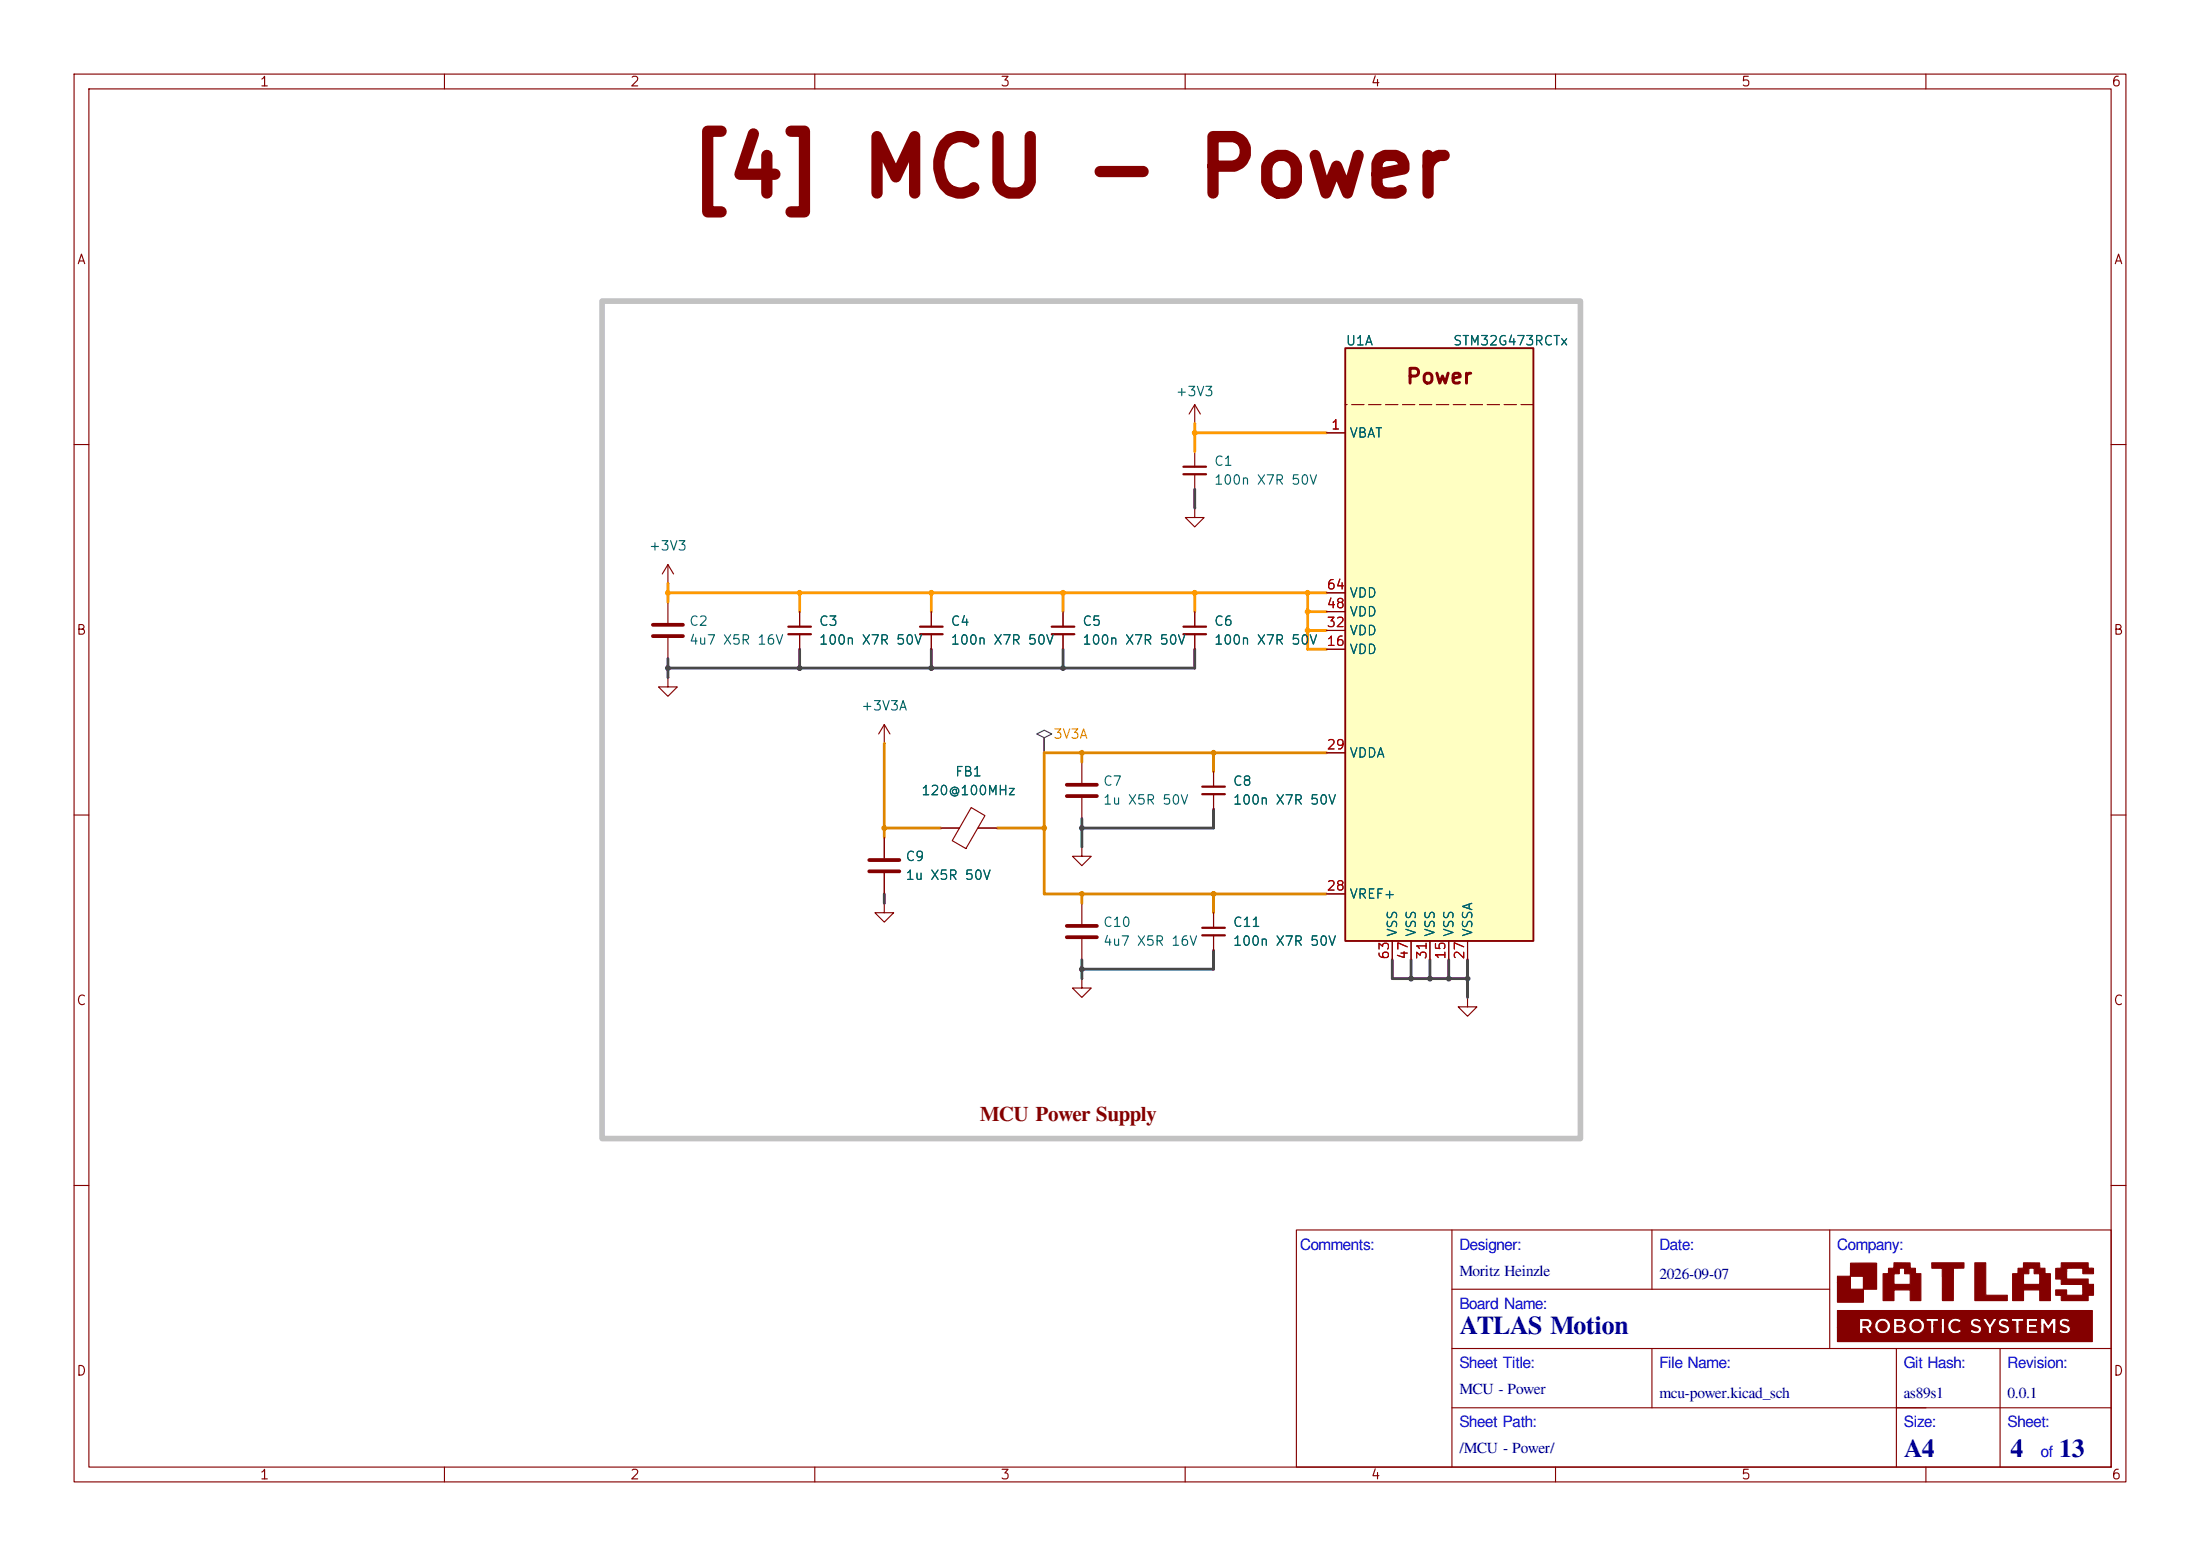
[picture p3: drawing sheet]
<svg xmlns="http://www.w3.org/2000/svg" width="297mm" height="210mm" viewBox="0 0 297 210" stroke-linecap="round" stroke-linejoin="round" font-family="sans-serif">
<g fill="none" stroke="#840000" stroke-width=".15">
<path d="M10 10h277v190h-277zM12 12h273v186h-273zM60 10v2M110 10v2M160 10v2M210 10v2M260 10v2M161.3 57.2h.1M161.3 54.6l-.8 1.3M161.3 54.6l.8 1.3M161.3 54.6v2.6M10 60h2"/>
<path d="M161.3 68.6v1.3h1.3l-1.3 1.2-1.3-1.2h1.3M161.3 68.6h.1M161.3 61v2M161.3 64v2M285 60h2M125.7 82.6v2M125.7 85.6v2M10 110h2M146 102.9v2.8M146 107.7v2.8M163.8 104.1v2.1M163.8 107.2v2"/>
<path d="M285 110h2M119.4 121.9v1.3h1.2l-1.2 1.3-1.3-1.3h1.3M119.4 121.9h.1M10 160h2M175 166h110v32h-110zM196 174h51M196 166v32M223 166v8M247 166v16M285 160h2M60 198v2M110 198v2"/>
<path d="M160 198v2M196 190h89M196 182h89M210 198v2M223 182v8M256 182v16M260 198v2M270 182v16"/>
</g>
<g fill="#840000" stroke="#840000" stroke-width=".15">
<path d="M248.1 176.9h34.4v4.2h-34.4v-1.9h2.9l.1 .8h.4v-.7h.3l.5 .7h.2h.3l-.5-.7 .4-.4h.4v.2a1.08 1.08 0 0 0 1.1 .9 1.08 1.08 0 0 0 1-1h.4v1h.9a.59 .59 0 0 0 .8-.3 .59 .59 0 0 0-.2-.7v-.1h.6a1.07 1.07 0 0 0 1.4 1.1 1.07 1.07 0 0 0 .3-1.9h.6v.3h.6v1.6h.5v-1h1v1h.4v-1h.4a1.07 1.07 0 0 0 .7 1 1.07 1.07 0 0 0 1.2-.3h1.1l.1 .1a1.04 1.04 0 0 0 1.5-.2 .6 .6 0 0 0-.6-.8l-.4-.2v-.1a.54 .54 0 0 1 .7 0l.3-.3-.4-.2h.6l.3 .6a1.37 1.37 0 0 1 .4 1.4h.5v-.3h.8a1 1 0 0 0 1.6-.2 .68 .68 0 0 0-.8-.8l-.2-.1v-.2l.2-.1 .5 .2 .2-.4h.3v.2l.6 .1v1.6h.5v-1h1v1h1.5v-.4h-1.1v-.4h1v-.2h.5v1h.5v-1.3l.5 .8 .6-.8v1.3h.5v-.3h.3a.95 .95 0 0 0 1.6-.2 .72 .72 0 0 0-.8-.8l-.3-.2a.54 .54 0 0 1 .8 0l.3-.3a.85 .85 0 0 0-1.5 .3 .84 .84 0 0 0 .9 .7l.2 .2a.64 .64 0 0 1-.9 0l-.3 .3h-.3v-1.8h-.5l-.6 .9-.5-.9h-.5v1.1h-.5v-.2h-1v-.4h1.1v-.5h-1.5v1.1h-1v-.6h.6v-.5h-1.7v.2h-.3l-.3-.1a.68 .68 0 0 0-.9 .1 .68 .68 0 0 0 0 .9l.5 .2a.27 .27 0 0 1 .2 0 .27 .27 0 0 1 .1 .3 .92 .92 0 0 1-.8-.1l-.3 .3h-.8v-.5l.7-1.2-.5-.1-.5 .8-.4-.8h-1.3a.64 .64 0 0 0-.9 .5 .64 .64 0 0 0 .7 .8l.4 .2a.39 .39 0 0 1-.3 .2 .39 .39 0 0 1-.4-.1l-.2-.1-.3 .3h-1.1l-.3-.3a.63 .63 0 0 1-.9 0 .63 .63 0 0 1 0-.9 .63 .63 0 0 1 .9 0l.3-.3a1.09 1.09 0 0 0-1.2-.2 1.09 1.09 0 0 0-.7 1h-.4v-1.1h-.4v1.1h-1v-.6h.6v-.5h-1.7v.2h-.6a1.08 1.08 0 0 0-1.7 .8h-.6l.1-.2a.64 .64 0 0 0-.2-.6 .64 .64 0 0 0-.7-.1l-.7-.1v1.1h-.4a1.08 1.08 0 0 0-1-1.1 1.08 1.08 0 0 0-1.1 1h-.4v-.1a.77 .77 0 0 0-1-.9l-.7 .1v1.2h-2.9z"/>
<path d="M248.1 172.3h1.7v-1.8h3.5v3.5h-1.7v1.8h-3.5v-2.7h1.7v.9h1.8v-1.7h-1.8v.8h-1.7z"/>
<path d="M254.2 171.9h1.5v1.4h2.2v-1.4h-.8v-.7h-.7v.7h-1.5l.1-.7h.7v-.8l2.2 .1v.7h.7v.7h.7v3.6h-1.4v-1.4h-2.2v1.4h-1.5z"/>
<path d="M260.8 170.4h4.3v.7l-1.4 .1v4.3h-1.5v-4.3h-1.4z"/>
<path d="M266.6 170.4h1.5v4.4h2.9v.7h-4.4z"/>
<path d="M271.7 171.9h1.5v1.4h2.2v-1.4h-.8v-.7h-.7v.7h-1.5v-.7h.8v-.8l2.2 .1v.7h.7v.7h.7v3.6h-1.4v-1.4h-2.2v1.4h-1.5z"/>
<path d="M277.5 171.2h.8v-.8h3.6v.8h.7v.7h-1.4v-.7h-2.2v1.4h2.9v.7h.7v1.5h-.7v.7h-3.6v-.7h-.8v-.7h1.5v.7h2.2v-1.4l-2.9-.1v-.7h-.8z"/>
<path d="M251.5 178.4h.5a.31 .31 0 0 1 .3 .4 .31 .31 0 0 1-.5 .1l-.3 .1z"/>
<path d="M256.1 179.1h.3a.38 .38 0 0 1 .5 .4l-.2 .1h-.6z"/>
<path d="M256.1 178.4h.6l.1 .1v.1l-.1 .1-.6 .1z"/>
<circle cx="254.2" cy="179" r=".63"/>
<circle cx="258.8" cy="179" r=".63"/>
</g>
<path d="M159.8 63h3M159.8 64h3M124.2 84.6h3.1M124.2 85.6h3.1M162.3 106.2h3.1M162.3 107.2h3.1" fill="none" stroke="#840000" stroke-width=".3"/>
<path d="M144 105.9h4.1M144 107.4h4.1" fill="none" stroke="#840000" stroke-width=".51"/>
<path d="M181.6 47h25.4v80h-25.4z" fill="#ffffc2"/>
<path d="M181.6 47h25.4v80h-25.4z" fill="none" stroke="#840000" stroke-width=".25"/>
<path d="M207 54.6h-25.4" fill="none" stroke="#840000" stroke-width=".15" stroke-dasharray="1.7 .6"/>
<g fill="none" stroke="#840000" stroke-width=".15">
<path d="M179.1 58.4h2.5M90.2 78.7h.1M90.2 76.2l-.8 1.3M90.2 76.2l.7 1.3M90.2 76.2v2.5M90.2 91.4v1.3h1.2l-1.2 1.3-1.3-1.3h1.3M90.2 91.4h.1M90.2 81.3v2.8M90.2 86.1v2.8M107.9 82.6v2M107.9 85.6v2M119.4 97.8v2.5"/>
<path d="M119.4 97.8l-.8 1.3M119.4 97.8l.7 1.3M125.7 82.6v2M125.7 85.6v2M143.5 82.6v2M143.5 85.6v2M161.3 82.6v2M161.3 85.6v2M179.1 87.6h2.5M179.1 85.1h2.5M179.1 82.6h2.5M179.1 80h2.5"/>
<path d="M119.4 100.3h.1M119.4 113v2.8M119.4 117.9v2.8M127 111.8h2.5M131.1 109l1.9 1.1-2.6 4.4-1.9-1zM132 111.8h2.6M146 114.3v1.3h1.3l-1.3 1.2-1.2-1.2h1.2M146 114.3h.1M163.8 104.1v2.1M163.8 107.2v2M179.1 101.6h2.5M146 132.1v1.3h1.3l-1.3 1.2-1.2-1.2h1.2"/>
<path d="M146 132.1h.1M146 121.9v2.8M146 126.7v2.8M163.8 123.2v2M163.8 126.2v2.1M179.1 120.7h2.5M188 127v2.5M190.5 127v2.5M193 127v2.5M195.6 127v2.5M198.1 134.6v1.3h1.3l-1.3 1.3-1.3-1.3h1.3M198.1 134.6h.1"/>
<path d="M198.1 127v2.5"/>
</g>
<path d="M106.4 84.6h3.1M106.4 85.6h3.1M142 84.6h3M142 85.6h3M159.8 84.6h3M159.8 85.6h3M162.3 125.2h3.1M162.3 126.2h3.1" fill="none" stroke="#840000" stroke-width=".3"/>
<path d="M88.1 84.3h4.1M88.1 85.9h4.1M117.3 116.1h4.1M117.3 117.6h4.1M144 125h4.1M144 126.5h4.1" fill="none" stroke="#840000" stroke-width=".51"/>
<path d="M140 99.1l1-.5 1 .5-1 .5v2v-2z" fill="none" stroke="#484848" stroke-width=".15"/>
<path d="M119.4 111.8h7.6M119.4 100.3v12.7M134.6 111.8h6.4M146 101.6v1.3M163.8 101.6v2.5M179.1 101.6h-38.1v19.1h38.1M146 120.7v1.2M163.8 120.7v2.5" fill="none" stroke="#dd8500" stroke-width=".38"/>
<g fill="none" stroke="#484848" stroke-width=".38">
<path d="M161.3 66v2.6M90.2 88.9v2.5M107.9 87.6v2.6M125.7 87.6v2.6M143.5 87.6v2.6M161.3 87.6v2.6h-71.1M146 110.5v3.8M163.8 109.2v2.6h-17.8M119.4 120.7v1.2M146 129.5v2.6M163.8 128.3v2.5h-17.8M188 129.5v2.6h10.1"/>
<path d="M190.5 129.5v2.6M193 129.5v2.6M195.6 129.5v2.6M198.1 129.5v5.1"/>
</g>
<path d="M161.3 57.2v3.8M161.3 58.4h17.8M90.2 78.7v2.6M90.2 80h88.9M107.9 80v2.6M125.7 80v2.6M143.5 80v2.6M161.3 80v2.6M176.5 82.6h2.6M176.5 80v7.6h2.6M176.5 85.1h2.6" fill="none" stroke="#f90" stroke-width=".38"/>
<path d="M81.3 40.6h132.1v113.1h-132.1z" fill="none" stroke="#c2c2c2" stroke-width=".76"/>
<g fill="#f90" stroke="#f90" stroke-width=".14">
<circle cx="90.2" cy="80" r=".32"/>
<circle cx="107.9" cy="80" r=".32"/>
<circle cx="125.7" cy="80" r=".32"/>
<circle cx="161.3" cy="80" r=".32"/>
<circle cx="143.5" cy="80" r=".32"/>
<circle cx="176.5" cy="80" r=".32"/>
<circle cx="176.5" cy="82.6" r=".32"/>
<circle cx="176.5" cy="85.1" r=".32"/>
<circle cx="161.3" cy="58.4" r=".32"/>
</g>
<g fill="#484848" stroke="#484848" stroke-width=".14">
<circle cx="107.9" cy="90.2" r=".32"/>
<circle cx="143.5" cy="90.2" r=".32"/>
<circle cx="90.2" cy="90.2" r=".32"/>
<circle cx="125.7" cy="90.2" r=".32"/>
<circle cx="198.1" cy="132.1" r=".32"/>
<circle cx="195.6" cy="132.1" r=".32"/>
<circle cx="193" cy="132.1" r=".32"/>
<circle cx="190.5" cy="132.1" r=".32"/>
<circle cx="146" cy="130.8" r=".32"/>
<circle cx="146" cy="111.8" r=".32"/>
</g>
<g fill="#dd8500" stroke="#dd8500" stroke-width=".14">
<circle cx="163.8" cy="120.7" r=".32"/>
<circle cx="119.4" cy="111.8" r=".32"/>
<circle cx="141" cy="111.8" r=".32"/>
<circle cx="146" cy="101.6" r=".32"/>
<circle cx="163.8" cy="101.6" r=".32"/>
<circle cx="146" cy="120.7" r=".32"/>
</g>
<text font-size="7.6" fill="#840000" x="92.6" y="28.4">[4] MCU - Power</text>
<g font-size="3.5" fill="#00007f">
<text x="197" y="180.1">ATLAS Motion</text>
<text x="257" y="196.6">A4</text>
<text x="271.4" y="196.6">4</text>
<text x="278" y="196.6">13</text>
</g>
<text font-size="2.8" fill="#840000" x="132.3" y="151.3">MCU Power Supply</text>
<g font-size="2.1" fill="#00f">
<text x="175.5" y="168.7">Comments:</text>
<text x="197" y="168.7">Designer:</text>
<text x="224" y="168.7">Date:</text>
<text x="248" y="168.7">Company:</text>
<text x="197" y="176.7">Board Name:</text>
<text x="197" y="184.7">Sheet Title:</text>
<text x="224" y="184.7">File Name:</text>
<text x="257" y="184.7">Git Hash:</text>
<text x="271" y="184.7">Revision:</text>
<text x="197" y="192.7">Sheet Path:</text>
<text x="257" y="192.7">Size:</text>
<text x="271" y="192.7">Sheet:</text>
<text x="275.5" y="196.7">of</text>
</g>
<g font-size="2.1" fill="#00007f">
<text x="197" y="172.2">Moritz Heinzle</text>
<text x="224" y="172.7">2026-09-07</text>
<text x="197" y="188.2">MCU - Power</text>
<text x="224" y="188.7">mcu-power.kicad_sch</text>
<text x="257" y="188.7">as89s1</text>
<text x="271" y="188.7">0.0.1</text>
<text x="197" y="196.2">/MCU - Power/</text>
</g>
<text font-size="2" fill="#840000" x="189.7" y="52.3">Power</text>
<g font-size="1.3" fill="#840000">
<text x="35" y="12">1</text>
<text x="85" y="12">2</text>
<text x="135" y="12">3</text>
<text x="185" y="12">4</text>
<text x="235" y="12">5</text>
<text x="285" y="12">6</text>
<text x="10.3" y="36">A</text>
<text x="285.3" y="36">A</text>
<text x="10.2" y="86">B</text>
<text x="285.2" y="86">B</text>
<text x="10.2" y="136">C</text>
<text x="285.2" y="136">C</text>
<text x="10.2" y="186">D</text>
<text x="285.2" y="186">D</text>
<text x="35" y="200">1</text>
<text x="85" y="200">2</text>
<text x="135" y="200">3</text>
<text x="185" y="200">4</text>
<text x="235" y="200">5</text>
<text x="285" y="200">6</text>
</g>
<g font-size="1.3" fill="#006464">
<text x="181.6" y="46.9">U1A</text>
<text x="196.1" y="46.9">STM32G473RCTx</text>
<text x="158.6" y="53.8">+3V3</text>
<text x="182.1" y="59.4">VBAT</text>
<text x="163.8" y="63.2">C1</text>
<text x="163.8" y="65.7">100n X7R 50V</text>
<text x="87.5" y="74.6">+3V3</text>
<text x="182.1" y="83.5">VDD</text>
<text x="182.1" y="81">VDD</text>
<text x="92.9" y="84.8">C2</text>
<text x="92.9" y="87.3">4u7 X5R 16V</text>
<text x="110.5" y="84.8">C3</text>
<text x="110.5" y="87.3">100n X7R 50V</text>
<text x="128.3" y="84.8">C4</text>
<text x="128.3" y="87.3">100n X7R 50V</text>
<text x="146" y="84.8">C5</text>
<text x="146" y="87.3">100n X7R 50V</text>
<text x="163.8" y="84.8">C6</text>
<text x="163.8" y="87.3">100n X7R 50V</text>
<text x="182.1" y="88.6">VDD</text>
<text x="182.1" y="86.1">VDD</text>
<text x="116.2" y="96.2">+3V3A</text>
<text x="124.3" y="107.6">120@100MHz</text>
<text x="128.8" y="105.1">FB1</text>
<text x="148.8" y="106.4">C7</text>
<text x="166.4" y="106.4">C8</text>
<text x="182.1" y="102.6">VDDA</text>
<text x="148.8" y="108.9">1u X5R 50V</text>
<text x="166.4" y="108.9">100n X7R 50V</text>
<text x="122.2" y="116.5">C9</text>
<text x="122.2" y="119.1">1u X5R 50V</text>
<text x="148.8" y="125.4">C10</text>
<text x="166.4" y="125.4">C11</text>
<text x="182.1" y="121.6">VREF+</text>
<text x="148.8" y="128">4u7 X5R 16V</text>
<text x="166.4" y="128">100n X7R 50V</text>
<text x="188.9" y="126.5" transform="rotate(-90 188.9 126.5)">VSS</text>
<text x="191.5" y="126.5" transform="rotate(-90 191.5 126.5)">VSS</text>
<text x="194" y="126.5" transform="rotate(-90 194 126.5)">VSS</text>
<text x="196.5" y="126.5" transform="rotate(-90 196.5 126.5)">VSS</text>
<text x="199.1" y="126.5" transform="rotate(-90 199.1 126.5)">VSSA</text>
</g>
<g font-size="1.3" fill="#a90000">
<text x="179.6" y="58.3">1</text>
<text x="179" y="82.4">48</text>
<text x="179" y="79.9">64</text>
<text x="179" y="87.5">16</text>
<text x="179" y="85">32</text>
<text x="179" y="101.5">29</text>
<text x="179" y="120.5">28</text>
<text x="187.8" y="129.6" transform="rotate(-90 187.8 129.6)">63</text>
<text x="190.4" y="129.6" transform="rotate(-90 190.4 129.6)">47</text>
<text x="192.9" y="129.6" transform="rotate(-90 192.9 129.6)">31</text>
<text x="195.4" y="129.6" transform="rotate(-90 195.4 129.6)">15</text>
<text x="198" y="129.6" transform="rotate(-90 198 129.6)">27</text>
</g>
<text font-size="1.3" fill="#dd8500" x="142.1" y="100">3V3A</text>
</svg>
